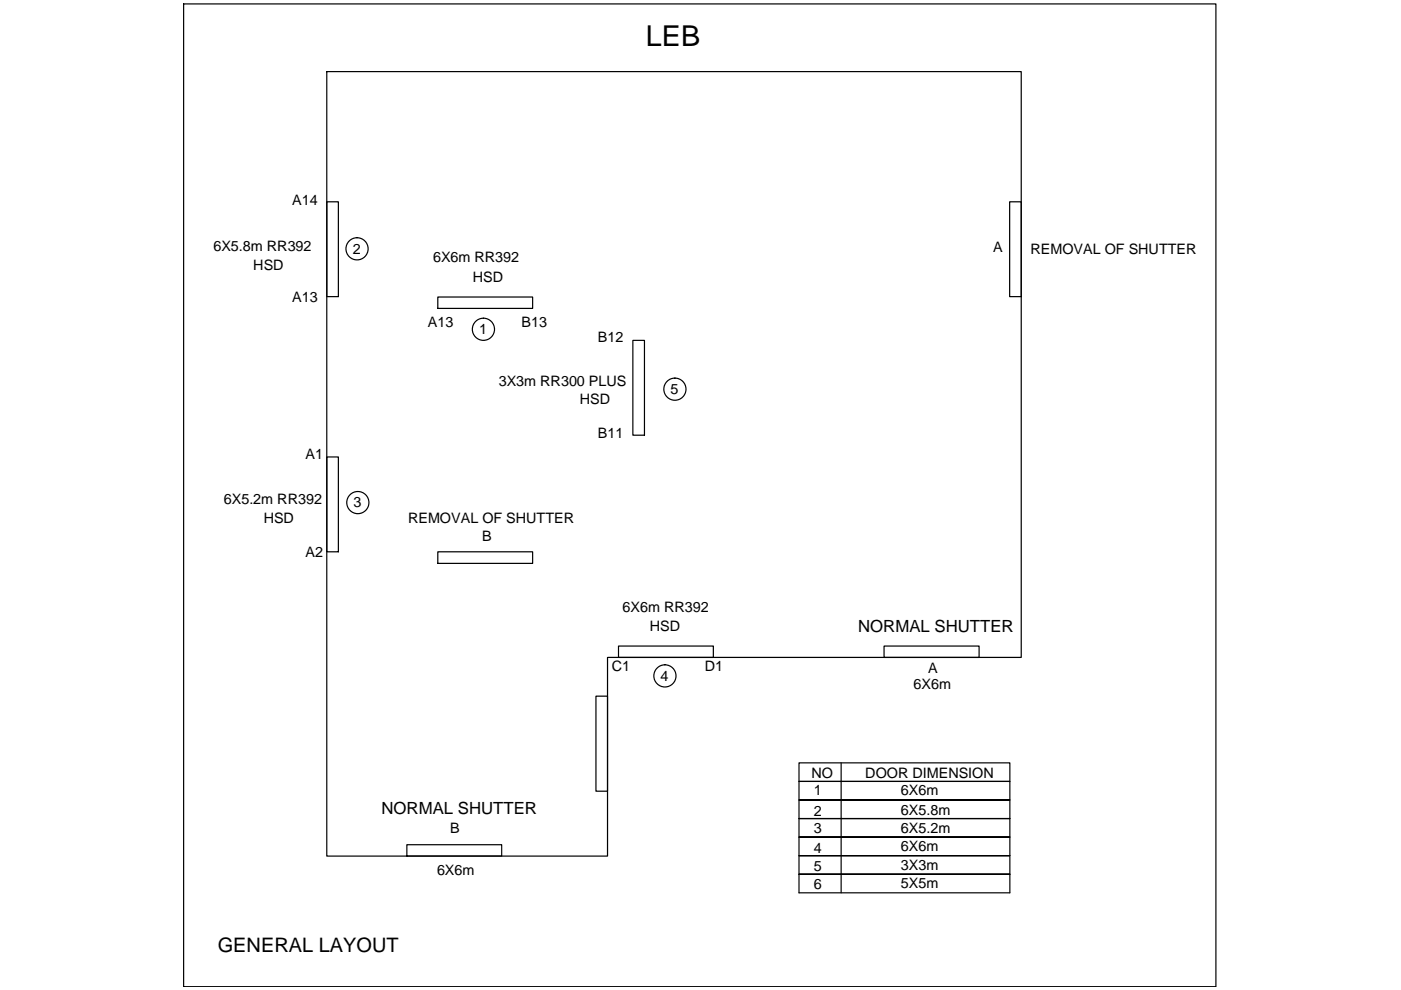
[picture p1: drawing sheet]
<svg xmlns="http://www.w3.org/2000/svg" width="297mm" height="210mm" viewBox="0 0 297 210" stroke-linecap="round" stroke-linejoin="round" font-family="sans-serif">
<!-- layer: 0 -->
<g fill="none" stroke="#000" stroke-width=".25">
<path d="M38.9 .8h218.9v208.4h-218.9zM69.3 15.2h147.2v124.2h-87.7v42.1h-59.5zM69.3 42.8h2.4v20.1h-2.4zM214.1 42.8h2.4v20.1h-2.4zM92.8 63h20.1v2.4h-20.1zM134.2 72.2h2.4v20.1h-2.4zM69.3 96.9h2.4v20.1h-2.4zM92.8 117h20.1v2.5h-20.1zM131.1 137h20.1v2.4h-20.1zM187.4 137h20.2v2.4h-20.2zM126.4 147.6h2.4v20.2h-2.4zM86.3 179.1h20.1v2.4h-20.1z"/>
<path d="M169.4 161.7h44.7v27.6h-44.7zM169.4 165.7h44.7M178.3 161.7v27.6M214.1 169.6h-44.7h44.7M214.1 173.6h-44.7h44.7M214.1 177.5h-44.7h44.7M169.4 185.4h44.7M214.1 181.4h-44.7h44.7M214.1 185.4h-44.7h44.7"/>
<circle cx="75.7" cy="52.8" r="2.35"/>
<circle cx="102.5" cy="69.8" r="2.35"/>
<circle cx="143.1" cy="82.5" r="2.35"/>
<circle cx="75.9" cy="106.6" r="2.35"/>
<circle cx="141" cy="143.3" r="2.35"/>
</g>
<text font-size="6.1" x="136.9" y="9.7">LEB</text>
<text font-size="4.2" x="46.2" y="201.8">GENERAL LAYOUT</text>
<g font-size="3.6">
<text x="181.9" y="134">NORMAL SHUTTER</text>
<text x="80.9" y="172.5">NORMAL SHUTTER</text>
</g>
<g font-size="3">
<text x="62" y="43.5">A14</text>
<text x="45.2" y="53.2">6X5.8m RR392</text>
<text x="74.8" y="53.7">2</text>
<text x="210.6" y="53.3">A</text>
<text x="218.5" y="53.9">REMOVAL OF SHUTTER</text>
<text x="53.7" y="57.3">HSD</text>
<text x="91.8" y="55.6">6X6m RR392</text>
<text x="100.3" y="59.8">HSD</text>
<text x="62" y="64">A13</text>
<text x="90.7" y="69.3">A13</text>
<text x="101.6" y="70.8">1</text>
<text x="110.6" y="69.3">B13</text>
<text x="126.8" y="72.5">B12</text>
<text x="105.7" y="81.9">3X3m RR300 PLUS</text>
<text x="142.1" y="83.6">5</text>
<text x="122.9" y="85.8">HSD</text>
<text x="126.8" y="92.9">B11</text>
<text x="64.8" y="97.2">A1</text>
<text x="47.4" y="106.8">6X5.2m RR392</text>
<text x="74.9" y="107.6">3</text>
<text x="55.9" y="110.9">HSD</text>
<text x="86.5" y="110.9">REMOVAL OF SHUTTER</text>
<text x="64.8" y="118.2">A2</text>
<text x="102.3" y="114.8">B</text>
<text x="132" y="129.7">6X6m RR392</text>
<text x="137.8" y="133.8">HSD</text>
<text x="129.7" y="142.2">C1</text>
<text x="149.4" y="142.2">D1</text>
<text x="196.8" y="142.6">A</text>
<text x="140.1" y="144.3">4</text>
<text x="193.7" y="146">6X6m</text>
<text x="172.1" y="165">NO</text>
<text x="183.5" y="165">DOOR DIMENSION</text>
<text x="172.5" y="168.6">1</text>
<text x="172.5" y="173">2</text>
<text x="191" y="168.6">6X6m</text>
<text x="191" y="172.7">6X5.8m</text>
<text x="95.4" y="176.6">B</text>
<text x="172.5" y="176.6">3</text>
<text x="191" y="176.6">6X5.2m</text>
<text x="92.7" y="185.5">6X6m</text>
<text x="172.5" y="180.8">4</text>
<text x="172.5" y="184.7">5</text>
<text x="191" y="180.5">6X6m</text>
<text x="191" y="184.5">3X3m</text>
<text x="172.5" y="188.5">6</text>
<text x="191" y="188.3">5X5m</text>
</g>
</svg>
